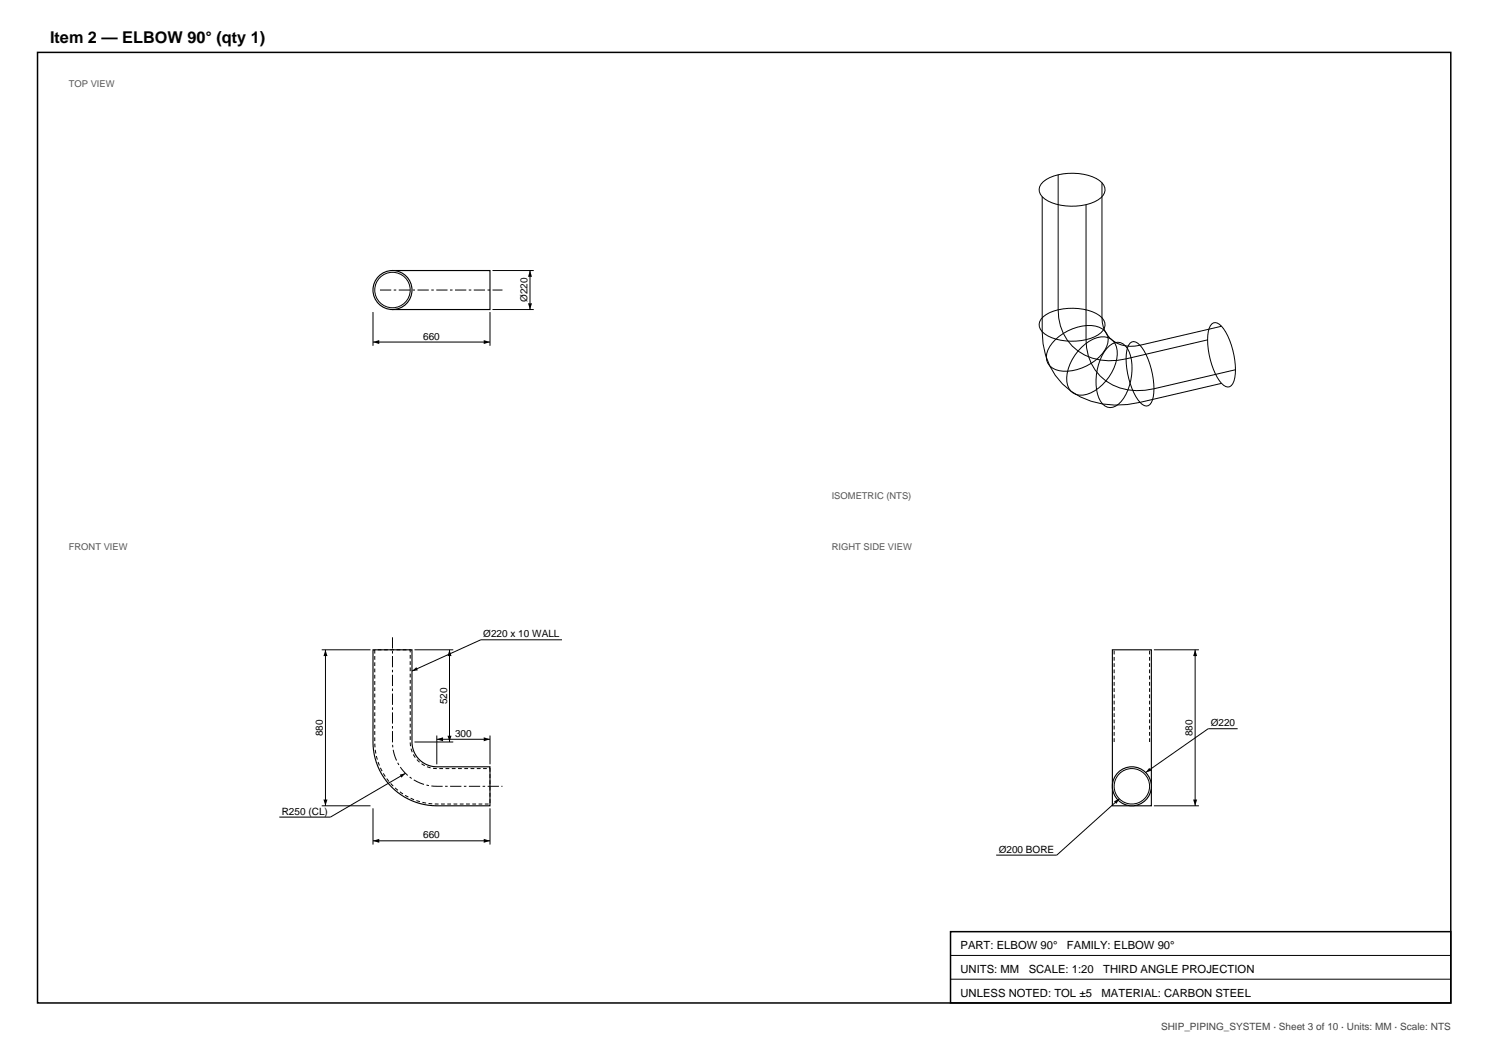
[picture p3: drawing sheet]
<svg xmlns="http://www.w3.org/2000/svg" width="420mm" height="297mm" viewBox="0 0 420 297" stroke-linecap="round" stroke-linejoin="round" font-family="sans-serif">
<path d="M10.6 14.8h398.6v268.1h-398.6z" fill="none" stroke="#000" stroke-width=".42"/>
<g fill="#fff" stroke="#000" stroke-width=".32">
<path d="M110.7 76.3h27.5v11h-27.5z" fill-rule="evenodd"/>
<circle cx="110.7" cy="81.8" r="5.5"/>
</g>
<circle cx="110.7" cy="81.8" r="5" fill="none" stroke="#000" stroke-width=".28"/>
<path d="M107.2 81.8h34.5" fill="none" stroke="#000" stroke-width=".28" stroke-dasharray="3.2 .7 .7 .7" stroke-linecap="butt"/>
<path d="M105.2 183.3h11v26a7 7 0 0 0 7 7h15v11h-15a18 18 0 0 1-18-18z" fill-rule="evenodd" fill="#fff" stroke="#000" stroke-width=".32"/>
<path d="M105.7 183.3h10v26a7.5 7.5 0 0 0 7.5 7.5h15v10h-15a17.5 17.5 0 0 1-17.5-17.5z" fill="none" stroke="#000" stroke-width=".28" stroke-dasharray="1.1 .7" stroke-linecap="butt"/>
<path d="M110.7 179.7v29.6a12.5 12.5 0 0 0 12.5 12.5h18.5" fill="none" stroke="#000" stroke-width=".28" stroke-dasharray="3.2 .7 .7 .7" stroke-linecap="butt"/>
<g fill="#fff" stroke="#000" stroke-width=".32">
<path d="M313.8 183.3h11v44h-11z" fill-rule="evenodd"/>
<circle cx="319.3" cy="221.8" r="5.5"/>
</g>
<g fill="none" stroke="#000" stroke-width=".28">
<path d="M294 55.5v38.1a20 20 0 0 0 20.4 20.7l3.6-.2 3.6-.6 23-5.4M294.3 51.3a15.2 15.2 0 0 1 13.8-1.5 4.5 4.5 0 0 1 3.6 3.9 5.2 5.2 0 0 1-4.1 3.7 15.9 15.9 0 0 1-12.9-1.3 2.87 2.87 0 0 1-.4-4.8zM298.5 49.3v38.1a13.9 13.9 0 0 0 14.2 14.4l2.4-.2 2.5-.4 23-5.3M306.3 57.7v38.1a13.9 13.9 0 0 0 14.2 14.4l2.5-.1 2.5-.4 23-5.4M310.8 51.5v38.1a7.9 7.9 0 0 0 9.4 8l24.4-5.6M138.9 76.3h11.7M149.5 76.3v11M105.2 88v9.5M105.2 96.5h33M138.2 88v9.5M138.9 87.3h11.7M294.3 89.3a15.2 15.2 0 0 1 13.8-1.4 4.5 4.5 0 0 1 3.6 3.9 5.2 5.2 0 0 1-4.1 3.7 15.9 15.9 0 0 1-12.9-1.3 2.87 2.87 0 0 1-.4-4.9z"/>
<path d="M297.7 95.8a13 13 0 0 1 12.4-3.5 4.1 4.1 0 0 1 1.5 6.5 13.7 13.7 0 0 1-12.9 5.7 4.1 4.1 0 0 1-2.6-6.8zM305.1 98a8.2 8.2 0 0 1 7.4-2.8 4.4 4.4 0 0 1 2.6 4.8 13.5 13.5 0 0 1-8.5 11.2 4.2 4.2 0 0 1-5.7-4.7 13.3 13.3 0 0 1 4.2-8.5zM312.2 98.3a3.4 3.4 0 0 1 5.3-.7 12.2 12.2 0 0 1 1.1 11 9 9 0 0 1-4.7 6.3 3.4 3.4 0 0 1-4-2.7 15.3 15.3 0 0 1 2.3-13.9zM318.8 96.8a1.79 1.79 0 0 1 2.8 .6 20.1 20.1 0 0 1 3.5 15.4 1.84 1.84 0 0 1-1.5 1.7 1.84 1.84 0 0 1-2-1 20.1 20.1 0 0 1-3.5-15.5zM341.8 91.4a1.79 1.79 0 0 1 2.8 .6 20.1 20.1 0 0 1 3.5 15.5 1.84 1.84 0 0 1-1.5 1.7 1.84 1.84 0 0 1-2-1.1 20.1 20.1 0 0 1-3.5-15.4zM90.7 183.3h13.8M91.8 183.3v44M116.9 183.3h10.9M126.8 183.3v26M158.5 180.5h-22.9l-19.4 8.8M325.5 183.3h12.7M337.1 183.3v44"/>
<path d="M114.4 218.1l-21.2 12.4h-14.4M116.9 209.3h10.9M123.2 207.5v8.1M123.2 208.5h15M138.2 207.5v8.1M349.1 205.5h-8.3l-17.6 12.4M90.7 227.3h13.8M105.2 228v10.2M105.2 237.2h33M138.2 228v10.2M315.7 225.3l-17.6 15.9h-17.1M325.5 227.3h12.7"/>
<path d="M268.1 276.2h141.1M268.1 269.5h141.1"/>
<circle cx="319.3" cy="221.8" r="5"/>
</g>
<path d="M314.3 209.3v-26M324.3 209.3v-26" fill="none" stroke="#000" stroke-width=".28" stroke-dasharray="1.1 .7" stroke-linecap="butt"/>
<g fill="#000">
<path d="M149.5 76.3l.6 1.8h-1.2zM105.2 96.5l1.8-.6v1.1zM136.4 95.9l1.8 .6-1.8 .5zM148.9 85.5h1.2l-.6 1.8zM91.8 183.3l.6 1.7h-1.2zM116.2 189.3l1.2-1.1 .5 .9zM126.8 183.3l.6 1.7h-1.2zM337.1 183.3l.6 1.7h-1.2zM112.7 218.5l1.7-.4-1.2 1.2zM123.2 208.5l1.8-.5v1.1zM126.2 207.5h1.2l-.6 1.8zM136.4 208l1.8 .5-1.8 .6z"/>
<path d="M324.2 216.6l.5 .8-1.5 .5zM91.2 225.5h1.2l-.6 1.8zM105.2 237.2l1.8-.6v1.1zM136.4 236.6l1.8 .6-1.8 .5zM314.2 226l1.5-.7-.8 1.4zM336.5 225.5h1.2l-.6 1.8z"/>
</g>
<path d="M268.1 262.8h141.1v20.1h-141.1z" fill="none" stroke="#000" stroke-width=".42"/>
<text font-size="4.6" x="14.1" y="12">Item 2 — ELBOW 90° (qty 1)</text>
<g font-size="3.2">
<text x="270.9" y="267.7">PART: ELBOW 90°</text>
<text x="301" y="267.7">FAMILY: ELBOW 90°</text>
<text x="270.9" y="274.4">UNITS: MM</text>
<text x="290.2" y="274.4">SCALE: 1:20</text>
<text x="311.2" y="274.4">THIRD ANGLE PROJECTION</text>
<text x="270.9" y="281.1">UNLESS NOTED: TOL ±5</text>
<text x="310.7" y="281.1">MATERIAL: CARBON STEEL</text>
</g>
<g font-size="2.8">
<text x="148.8" y="85.3" transform="rotate(-90 148.8 85.3)">Ø220</text>
<text x="119.4" y="95.8">660</text>
<text x="136.3" y="179.8">Ø220 x 10 WALL</text>
<text x="126.1" y="198.6" transform="rotate(-90 126.1 198.6)">520</text>
<text x="91.1" y="207.6" transform="rotate(-90 91.1 207.6)">880</text>
<text x="128.4" y="207.8">300</text>
<text x="336.4" y="207.6" transform="rotate(-90 336.4 207.6)">880</text>
<text x="341.5" y="204.8">Ø220</text>
<text x="79.5" y="229.8">R250 (CL)</text>
<text x="119.4" y="236.4">660</text>
<text x="281.7" y="240.5">Ø200 BORE</text>
</g>
<text font-size="2.8" fill="#444" x="327.5" y="290.7">SHIP_PIPING_SYSTEM · Sheet 3 of 10 · Units: MM · Scale: NTS</text>
<g font-size="2.6" fill="#555">
<text x="19.4" y="24.7">TOP VIEW</text>
<text x="234.6" y="140.7">ISOMETRIC (NTS)</text>
<text x="19.4" y="155.2">FRONT VIEW</text>
<text x="234.6" y="155.2">RIGHT SIDE VIEW</text>
</g>
</svg>
